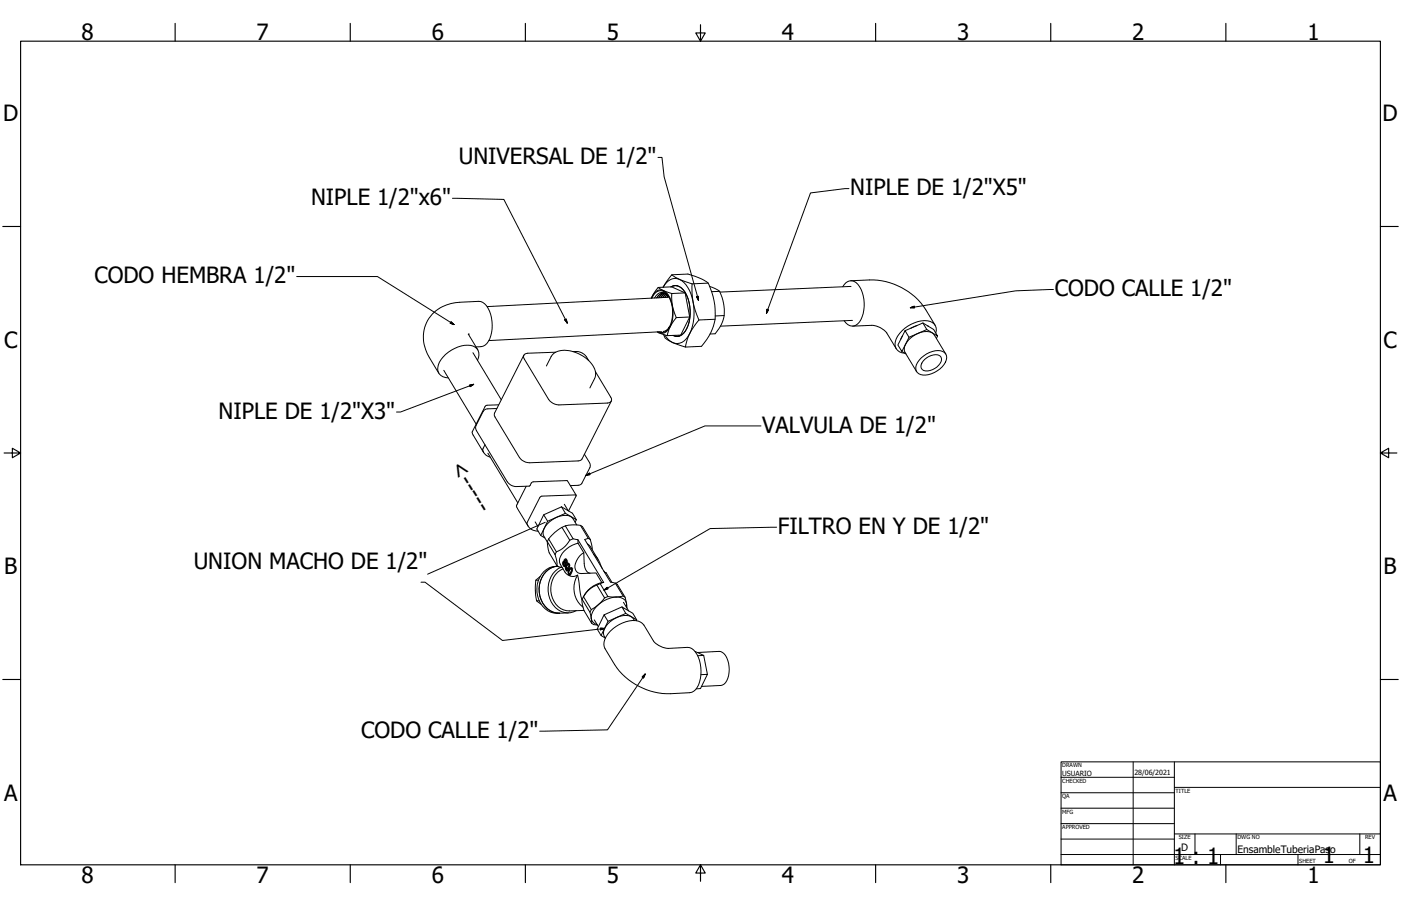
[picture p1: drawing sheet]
<svg xmlns="http://www.w3.org/2000/svg" width="864mm" height="559mm" viewBox="0 0 864 559" stroke-linecap="round" stroke-linejoin="round" font-family="sans-serif">
<!-- layer: Visible (ANSI) -->
<g fill="none" stroke="#000" stroke-width=".62">
<path d="M406 177h8l8 4M413 177a7 7 0 0 1 10 5 24 24 0 0 1-2 24 5 5 0 0 1-6 1M414 177a7 7 0 0 1 9 5 24 24 0 0 1-2 23 5 5 0 0 1-6 2M414 169h10l2 1a26 26 0 0 1 11 5 34 34 0 0 1-1 34l-4 5h-10M416 176h2M416 176h-1M437 175h-10M437 177a10 10 0 0 1 9 8 21 21 0 0 1-5 21h-3M444 180h-5M519 177a5 5 0 0 1 6-4 5 5 0 0 1 5 4 21 21 0 0 1-1 23 5 5 0 0 1-9-2M524 173a66 66 0 0 1 20 0 41 41 0 0 1 27 18l5 10M525 177l-81 3"/>
<path d="M401 184l5-7 3 2 5 2a29 29 0 0 0 3 15M402 184a6 6 0 0 1 8-4 20 20 0 0 1 3 21M402 184a5 5 0 0 1 5-5 5 5 0 0 1 6 5 20 20 0 0 1-2 20 4 4 0 0 1-5 1M409 181a5 5 0 0 0-4 3 5 5 0 0 1 5-3l-2 1-2 2M410 181l-3 3M411 181l-2 3M411 182l-1 1M412 182l-1 1M412 183a5 5 0 0 0-5-3 5 5 0 0 0-4 4M412 183l-112 6M414 181h8l3 15h-8M417 196l-4 5"/>
<path d="M425 196l-5 11h-9M441 197h-10M446 195h-5M525 198l-81 3M569 199l2 4-11 5M289 206l6 10M292 218l17 29M293 214a9 9 0 0 0 10-9 19 19 0 0 0-5-19h-3a53 53 0 0 0-20 2 21 21 0 0 0-10 33l6 9M323 219l-18 37v1l15 25 3 2 3 1 30-1h2l19-37M343 217l-18 1a2.2 2.2 0 0 0-2 1 2.2 2.2 0 0 0 0 2l15 25 3 3 3 1 31-2a2.1 2.1 0 0 0 1-3l-9-16M353 217a9 9 0 0 1 10 5M405 205a5 5 0 0 0 8-4l-2 6z"/>
<path d="M408 205l-107 5M409 206l1 2 2 2 10 4a33 33 0 0 1 9-17 43 43 0 0 1-4-22l-8-3-5-3-5 8a8 8 0 0 1 6-5 8 8 0 0 1 8 4 31 31 0 0 1 0 33 8 8 0 0 1-13-2M413 202a5 5 0 0 1-4 2M413 201l-1 1M416 207l2 1M419 207h-2M526 201h11a13 13 0 0 1 10 4l5 10M556 217l2 1M556 207l-1 2M565 201l-4 1M571 203l7 4-2-4-7-4-11 5-5 9 3 4 4-9-2-4M572 201h.1"/>
<path d="M577 205a6 6 0 0 0-7-7 19 19 0 0 0-18 14 6 6 0 0 0 6 6M578 207l-1 2M583 218l-7-11a9 9 0 0 0-11-1 11 11 0 0 0-8 10l8 13M274 228l19 34M294 222a6 6 0 0 0 0-6 6 6 0 0 0-6-3 20 20 0 0 0-18 14 6 6 0 0 0 6 6M337 226l3-6a12 12 0 0 1 15-3 16 16 0 0 1 12 15l-3 7M568 221a13 13 0 0 1 14-4 7 7 0 0 1-3 11 13 13 0 0 1-13 3 5 5 0 0 1 1-9zM570 222a8 8 0 0 1 10-2 7 7 0 0 1-5 8l-2 1a4 4 0 0 1-5-1 4 4 0 0 1 1-5zM306 252h-6l-2 1-5 9v2l20 33a7 7 0 0 0 5 3h8l3-3 20-1 6 9M307 250h-8l-8 16v2l7 11M299 274a5 5 0 0 0-1 5 5 5 0 0 0 4 3M301 280l18 30"/>
<path d="M324 300l-6 12 8 12M360 280l4 6v2l-6 11-6 1M335 318l3 4-5 8M346 313l-11 5-4 8 2 4 3 2M346 313l7 4 2 4v1M346 313l3 4-11 5M348 311l2 4M349 317l6 4M350 315l5-10-21 1-9 17a7 7 0 0 0 7 5M330 322l2 3M337 334l5 8M338 332l-1 3 2 6 4 8"/>
<path d="M338 332l5 8M346 325l5 8M348 324h5h5l1 1 5 8M348 324l-4 3-6 5M348 324l5 8M351 333a16 16 0 0 1-8 7M353 332l3 1v2M353 332l-2 1M356 324a8 8 0 0 0-6-6 15 15 0 0 0-15 11v2l2 3M356 333l16 26M356 335a13 13 0 0 0-11 12l3 6a6 6 0 0 0 8 2l3 15M356 335l4 6"/>
<path d="M358 324l5 8M362 335l2 2 5 8M364 333l1 6M364 333l-1-1-3 1 16 26 3 1M332 358h-2M333 356a5 5 0 0 0-3 5v6a5 5 0 0 0 4 6M335 353a11 11 0 0 1 9-4 15 15 0 0 0-10 21 12 12 0 0 0 11 8 14 14 0 0 1-14-17 16 16 0 0 1 4-8zM342 342l1 7M343 340l-1 2M343 349l3 1M346 350h.1M346 350a15 15 0 0 0-8 14 15 15 0 0 0 10 14 10 10 0 0 0 7-1"/>
<path d="M346 350h1M347 351a14 14 0 0 0-7 13 14 14 0 0 0 9 13l11-1M347 347h1v2l-1-1zM347 346h1M348 347v2M348 345a1.1 1.1 0 0 1 1 1 1.1 1.1 0 0 1-1 1v2a1.8 1.8 0 0 1-1-1 1.8 1.8 0 0 1 1-2zM349 345a1.7 1.7 0 0 1 1 1 1.7 1.7 0 0 1-1 2l-1 2M349 345l-1 1 1 1M349 348h1a2.5 2.5 0 0 1 0 4 2.5 2.5 0 0 1-1-4zM350 348a1.5 1.5 0 0 1 1 2 1.5 1.5 0 0 1-1 1h-1zM350 347a3 3 0 0 1-1 5M350 348l-1 2v1"/>
<path d="M351 351l1-1a2.5 2.5 0 0 1-1 4v1a2.2 2.2 0 0 1 0-4zM351 351a1.8 1.8 0 0 1 0 3l-1-1zM352 351l-1 2v1M352 350a3 3 0 0 1-1 5M356 355a15 15 0 0 0 3 19M360 341a8 8 0 0 0-4 12l2 1 9-1 4 6M360 341l1 9 1 3 2 1M366 342l3 4 2 5M370 360l5 8M371 359a17 17 0 0 0-11 9M371 359h1a18 18 0 0 0-13 11M372 352l1 1"/>
<path d="M373 353h1l3 6M379 360h1l5 8M379 360l5 8M332 371h-1M350 378h-5M359 370l1 7 5 7M359 370l5 8M360 368l4 8M368 361l5 8M372 379l-4 9 3 4M383 374l-11 5 3 4M384 371l4 6"/>
<path d="M386 378l-3-4 7 4 2 4M386 374a5 5 0 0 0-6-6 17 17 0 0 0-16 12v2M386 375l-1-7h-1h-7a5 5 0 0 0-6 3l-4 4a4 4 0 0 0-3 5v2M364 382l1 1 3 2M364 382a4 4 0 0 0 2 3l2 1M366 382l3 4M376 389a18 18 0 0 1 19-5l2 2 6 9a13 13 0 0 0 9 5l12-1a11 11 0 0 1 8 10 18 18 0 0 1-4 17l-3 1a68 68 0 0 1-19 0 41 41 0 0 1-27-17l-6-10a9 9 0 0 1 3-11zM391 383a7 7 0 0 0-10-2 12 12 0 0 0-9 11l1 2M392 383v-1l-6-4-11 5-4 9 2 2M428 402l6 2M430 402h13a9 9 0 0 1 6 9 11 11 0 0 1-4 12h-13M430 404h4l2 12"/>
<path d="M432 416h4l-4 9h-3"/>
<circle cx="349" cy="346" r=".7"/>
</g>
<g fill="#000">
<circle cx="289" cy="206" r=".3"/>
<circle cx="347" cy="348" r=".3"/>
<circle cx="348" cy="347" r=".3"/>
<circle cx="348" cy="349" r=".3"/>
<circle cx="349" cy="350" r=".3"/>
<circle cx="350" cy="347" r=".3"/>
<circle cx="350" cy="351" r=".3"/>
<circle cx="352" cy="350" r=".3"/>
</g>
<!-- layer: Border (ANSI) -->
<g fill="none" stroke="#000" stroke-width=".7">
<path d="M108 14v11M216 14v11M324 14v11M432 15v10l-3-5h6l-3 5M540 14v11M648 14v11M756 14v11M13 25h838v508h-838zM2 140h11M851 140h11M3 279h10l-5-3v6l5-3M851 279l5 3v-6l-5 3h10"/>
<path d="M2 419h11M851 419h11M108 533v11M216 533v11M324 533v11M432 533l3 5h-6l3-5v11M540 533v11M648 533v11M756 533v11"/>
</g>
<!-- layer: Title (ANSI) -->
<g fill="none" stroke="#000" stroke-width=".62">
<path d="M654 470h197v63h-197zM654 479h70M698 470v63M724 470v63M654 489h70M654 498h70M724 486h127M654 508h70M654 518h70M724 514h127M737 514v13M762 514v13"/>
<path d="M838 514v13M654 527h197M752 527v6M800 527v6"/>
</g>
<!-- layer: Symbol (ANSI) -->
<g fill="none" stroke="#000" stroke-width=".62">
<path d="M406 97h2l1 12 22 76M523 116l-23 3-28 74M279 122l32 1 39 76M183 171h50l47 29M649 179h-23l-65 11M278 198l2 2-2-1zM348 197h1l1 2zM429 183h1l1 2zM473 191h1l-2 2zM561 190l2-1 1 1zM289 237h3l-2 1zM292 237l-45 17h-3"/>
<path d="M469 263h-34l-74 30M361 293l2-1 1 1zM336 322l-72 32M479 325l-41 1-66 38M260 359h2l48 36 63-7M372 364l2-2 1 1zM370 387l3 1h-3zM396 418l2-2-1 2zM398 416l-24 34-41 1"/>
</g>
<g fill="#000" stroke="#000" stroke-width=".62">
<path d="M278 199l2 1zM278 198l2 2-2-1zM348 197l2 2zM348 197h1l1 2zM429 183l2 2zM429 183h1l1 2zM473 191l-1 2zM473 191h1l-2 2zM561 190l2-1zM561 190l2-1 1 1zM290 238l2-1zM289 237h3l-2 1z"/>
<path d="M361 293l2-1zM361 293l2-1 1 1zM372 364l2-2zM372 364l2-2 1 1zM370 388h3zM370 387l3 1h-3zM398 416l-1 2zM396 418l2-2-1 2z"/>
</g>
<g font-size="13.8">
<text x="50" y="24">8</text>
<text x="158" y="24">7</text>
<text x="266" y="24">6</text>
<text x="374" y="24">5</text>
<text x="482" y="24">4</text>
<text x="590" y="24">3</text>
<text x="698" y="24">2</text>
<text x="806" y="24">1</text>
<text x="2" y="75">D</text>
<text x="852" y="75">D</text>
<text x="283" y="101">UNIVERSAL DE 1/2&quot;</text>
<text x="524" y="120">NIPLE DE 1/2&quot;X5&quot;</text>
<text x="192" y="126">NIPLE 1/2&quot;x6&quot;</text>
<text x="58" y="175">CODO HEMBRA 1/2&quot;</text>
<text x="650" y="183">CODO CALLE 1/2&quot;</text>
<text x="3" y="215">C</text>
<text x="853" y="215">C</text>
<text x="135" y="258">NIPLE DE 1/2&quot;X3&quot;</text>
<text x="470" y="267">VALVULA DE 1/2&quot;</text>
<text x="303" y="313" transform="rotate(-122 303 313)">-----&gt;</text>
<text x="479" y="329">FILTRO EN Y DE 1/2&quot;</text>
<text x="119" y="351">UNION MACHO DE 1/2&quot;</text>
<text x="3" y="354">B</text>
<text x="853" y="354">B</text>
<text x="223" y="455">CODO CALLE 1/2&quot;</text>
<text x="2" y="494">A</text>
<text x="853" y="494">A</text>
<text x="723" y="533">1 : 1</text>
<text x="815" y="533">1</text>
<text x="840" y="533">1</text>
<text x="50" y="544">8</text>
<text x="158" y="544">7</text>
<text x="266" y="544">6</text>
<text x="374" y="544">5</text>
<text x="482" y="544">4</text>
<text x="590" y="544">3</text>
<text x="698" y="544">2</text>
<text x="806" y="544">1</text>
</g>
<g font-size="6.3">
<text x="728" y="525">D</text>
<text x="763" y="526">EnsambleTuberiaPaso</text>
</g>
<g font-size="4.4">
<text x="655" y="479">USUARIO</text>
<text x="699" y="478">28/06/2021</text>
</g>
<g font-size="3.5">
<text x="655" y="473">DRAWN</text>
<text x="655" y="483">CHECKED</text>
<text x="725" y="489">TITLE</text>
<text x="655" y="492">QA</text>
<text x="655" y="502">MFG</text>
<text x="655" y="511">APPROVED</text>
<text x="727" y="518">SIZE</text>
<text x="763" y="518">DWG NO</text>
<text x="841" y="518">REV</text>
<text x="725" y="530">SCALE</text>
<text x="801" y="533">SHEET</text>
<text x="832" y="533">OF</text>
</g>
</svg>
